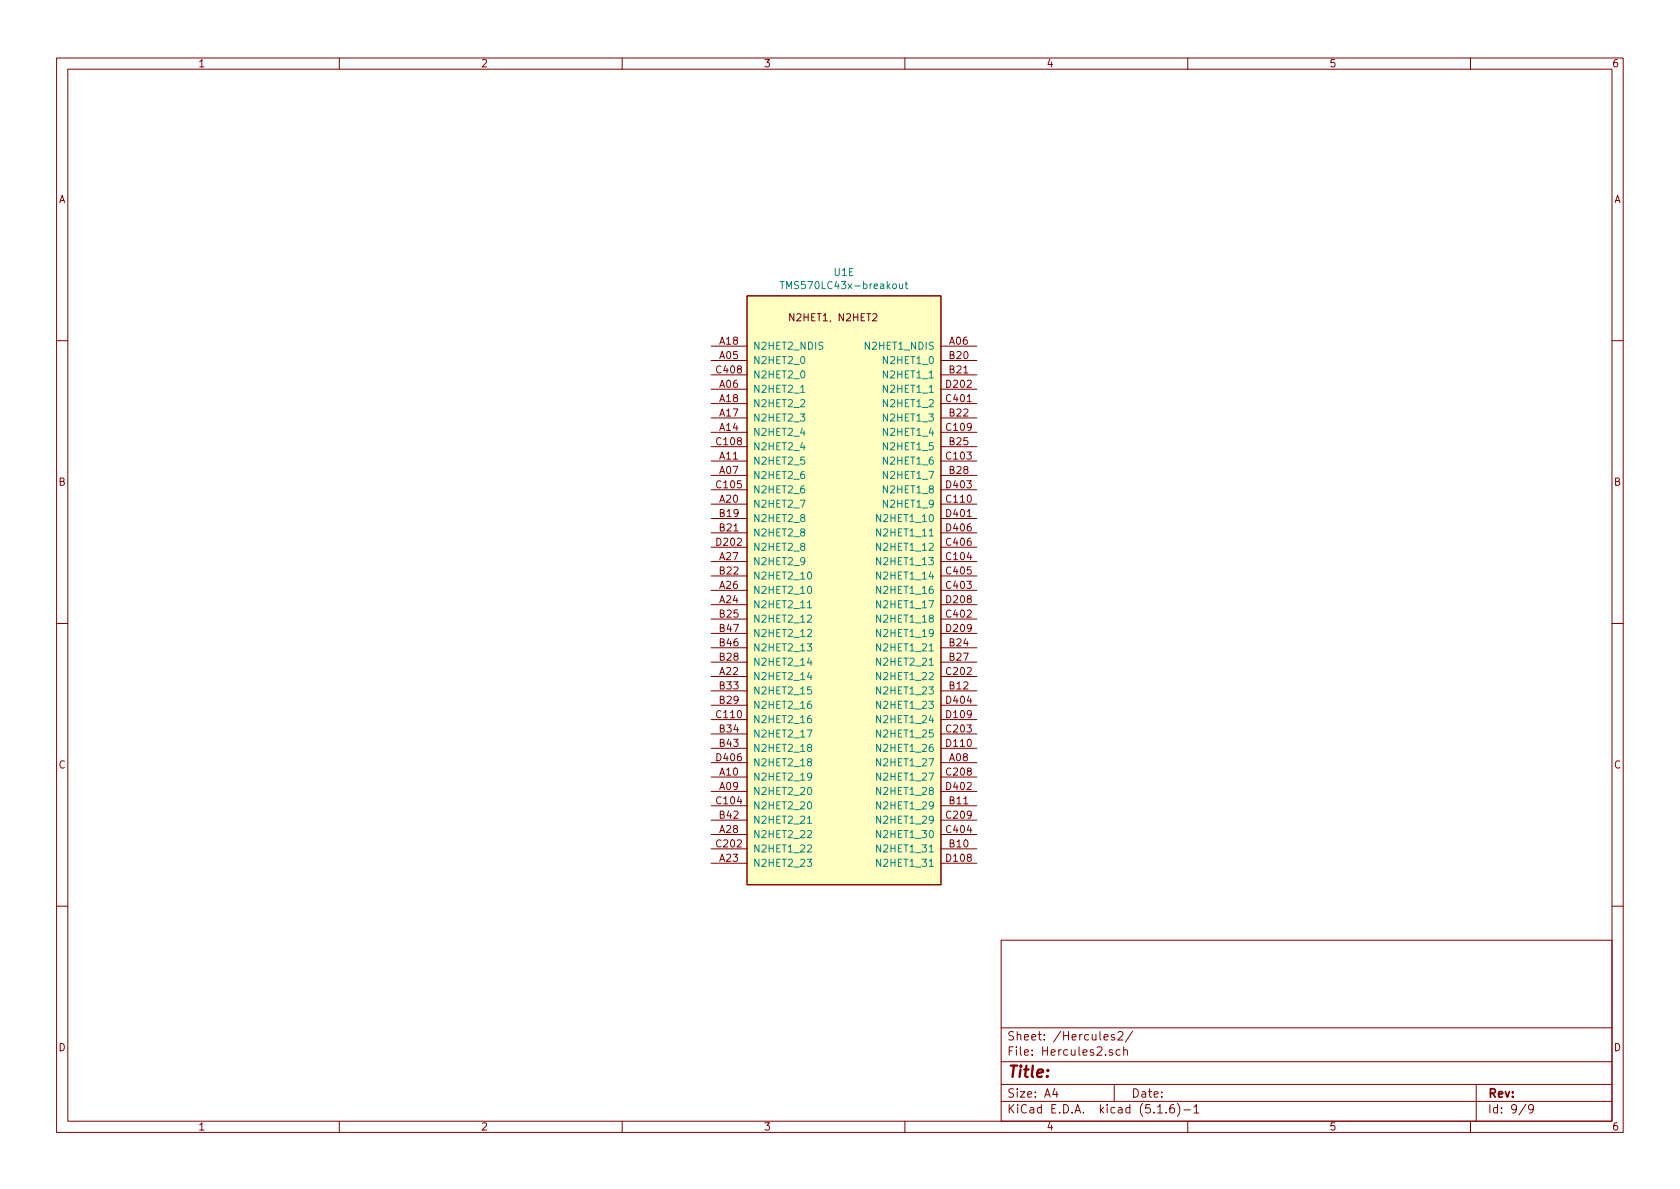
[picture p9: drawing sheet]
<svg xmlns="http://www.w3.org/2000/svg" width="297mm" height="210mm" viewBox="0 0 297 210" stroke-linecap="round" stroke-linejoin="round" font-family="sans-serif">
<g fill="none" stroke="#840000" stroke-width=".18">
<path d="M10 10.3h277v189.9h-277zM12 12.2h273v186.1h-273zM60 10.3v1.9M110 10.3v1.9M160 10.3v1.9M210 10.3v1.9M260 10.3v1.9M132.1 52.3h34.3v104.2h-34.3zM10 60.2h2M125.7 63.7h6.4M125.7 61.2h6.4M125.7 68.8h6.4"/>
<path d="M125.7 76.4h6.4M125.7 73.9h6.4M125.7 71.4h6.4M125.7 66.3h6.4M125.7 79h6.4M166.4 63.7h6.3M166.4 61.2h6.3M166.4 68.8h6.3M166.4 76.4h6.3M166.4 73.9h6.3M166.4 71.4h6.3M166.4 66.3h6.3"/>
<path d="M166.4 79h6.3M285 60.2h2M125.7 84.1h6.4M125.7 81.5h6.4M125.7 89.1h6.4M125.7 99.3h6.4M125.7 91.7h6.4M125.7 94.2h6.4M125.7 86.6h6.4M125.7 96.8h6.4M166.4 84.1h6.3M166.4 81.5h6.3"/>
<path d="M166.4 89.1h6.3M166.4 99.3h6.3M166.4 91.7h6.3M166.4 94.2h6.3M166.4 86.6h6.3M166.4 96.8h6.3M10 110.3h2M125.7 119.6h6.4M125.7 106.9h6.4M125.7 104.4h6.4M125.7 101.8h6.4M125.7 114.5h6.4"/>
<path d="M125.7 109.5h6.4M125.7 117.1h6.4M125.7 112h6.4M166.4 119.6h6.3M166.4 106.9h6.3M166.4 104.4h6.3M166.4 101.8h6.3M166.4 114.5h6.3M166.4 109.5h6.3M166.4 117.1h6.3M166.4 112h6.3M285 110.3h2"/>
<path d="M125.7 134.9h6.4M125.7 139.9h6.4M125.7 137.4h6.4M125.7 122.2h6.4M125.7 124.7h6.4M125.7 129.8h6.4M125.7 132.3h6.4M125.7 127.2h6.4M166.4 134.9h6.3M166.4 139.9h6.3M166.4 137.4h6.3M166.4 122.2h6.3"/>
<path d="M166.4 124.7h6.3M166.4 129.8h6.3M166.4 132.3h6.3M166.4 127.2h6.3M125.7 152.6h6.4M125.7 147.6h6.4M125.7 150.1h6.4M125.7 142.5h6.4M125.7 145h6.4M166.4 152.6h6.3M166.4 147.6h6.3M166.4 150.1h6.3"/>
<path d="M166.4 142.5h6.3M166.4 145h6.3M10 160.2h2M177 166.3h108v32h-108zM285 160.2h2M60 198.3v1.9M110 198.3v1.9M160 198.3v1.9M177 194.8h108M177 191.8h108M177 187.8h108M177 181.8h108"/>
<path d="M186.5 192.5l-.4 1h1M186.8 193v1M196.7 185.7a.37 .37 0 0 0-.6 .1l.1 .2 .5 .2 .1 .1-.3 .3-.4-.1M197 191.8v3M197.1 183a.37 .37 0 0 0-.6 .1v.3l.6 .1v.1l-.2 .3-.4-.1M197.7 182.6l.2-.2h.4l.3 .4-1 1.1h1M198 185.7l-.4-.1-.3 .3 .1 .6 .2 .1 .4-.1M198.7 185.7h.1a.37 .37 0 0 1 .5 .1v.8M198.7 185.1v1.5M200.3 182.3l-1.3 2M204.7 196.8h.8M206.2 196.7v.1"/>
<path d="M207.5 195.3a.59 .59 0 0 0-.7 .7v.5l.2 .2 .4 .1 .2-.1 .1-.5-.2-.2-.4-.1-.3 .3M208.2 195.1a1.71 1.71 0 0 1 0 2.3M209.3 196.3h1.2M210 198.3v1.9M211.1 195.8l.4-.5v1.5M211.1 196.8h.9M260 198.3v1.9M261 191.8v6.5M269.8 195.2l-1.2 2M271.1 196l-.3 .3-.4-.1-.1-.2v-.4l.1-.2 .4-.1 .2 .2a1.19 1.19 0 0 1-.2 1.2l-.4 .1"/>
</g>
<path d="M132.1 52.3h34.3v104.2h-34.3z" fill="#ffffc2" stroke="#ffffc2" stroke-width=".18"/>
<g fill="none" stroke="#008484" stroke-width=".18">
<path d="M137.9 49.8h.8M138.3 49.8v1.2M159 50.2l.1 .8h.3l.2-.1M159.6 50.2v.8M160 50.2h.5M160.2 49.8v1.1l.3 .1M141.6 69.4h.7M155.7 98.6v1.3l-.7-1.3v1.3M155.7 96.1v1.2l-.7-1.2v1.2M155.7 91v1.2l-.7-1.2v1.2M155.7 93.5v1.3l-.7-1.3v1.3M142.7 113.8h.8l-.4 .5 .3 .1 .1 .5-.2 .2-.6-.1"/>
<path d="M142.8 106.6l.3-.4v1.3M142.8 108.9l.5-.1 .2 .3-.8 .9h.8M142.8 111.4l.5-.1 .2 .4-.8 .9h.8M142.8 107.5h.7M142.9 103.8l.2-.1a.67 .67 0 0 1 .4 .6 .67 .67 0 0 1-.4 .6l-.3-.2v-.2zM142.9 101.3l.2-.2a.67 .67 0 0 1 .4 .7 .67 .67 0 0 1-.4 .6l-.3-.2v-.3zM143.1 118.9l-.3 .9h.8M143.1 116.3l-.3 .9h.8M155.7 113.8v1.3l-.7-1.3v1.3M155.7 116.4v1.2l-.7-1.2v1.2M155.7 118.9v1.3l-.7-1.3v1.3M155.7 108.8v1.2l-.7-1.2v1.2"/>
<path d="M155.7 103.7v1.2l-.7-1.2v1.2M155.7 101.1v1.3l-.7-1.3v1.3M155.7 106.2v1.3l-.7-1.3v1.3M155.7 111.3v1.3l-.7-1.3v1.3M142.7 129.1h.9l-.6 1.2M142.9 139.4l.2-.2a.67 .67 0 0 1 .4 .7 .67 .67 0 0 1-.4 .6l-.3-.2v-.3zM143 132.2l-.2-.2v-.3l.5-.1 .2 .3-.1 .1-.5 .2-.1 .2v.4l.2 .1 .4-.1 .1-.1v-.3l-.2-.2M143 134.7l-.2-.1v-.3l.5-.1 .2 .2-.1 .2-.5 .2-.1 .1v.4l.2 .1h.4l.1-.2v-.3l-.2-.2M143.4 124l-.4 .1-.2 .5v.5l.2 .2 .4-.1 .1-.2-.1-.4-.4-.1-.2 .2M143.4 126.5l-.4 .2-.2 .4v.6l.2 .1h.4l.1-.2-.1-.5-.4-.1-.2 .3M143.4 121.5h-.6v.6l.5-.2 .2 .3v.3l-.2 .2-.5-.1M143.5 137.3l-.2 .2-.4-.1-.1-.1 .1-.5 .4-.1 .1 .1a.84 .84 0 0 1-.3 1.2h-.2"/>
<path d="M155.7 134.2v1.2l-.7-1.2v1.2M155.7 121.5v1.2l-.7-1.2v1.2M155.7 129.1v1.2l-.7-1.2v1.2M155.7 136.7v1.3l-.7-1.3v1.3M155.7 126.5v1.3l-.7-1.3v1.3M155.7 131.6v1.3l-.7-1.3v1.3M155.7 139.2v1.3l-.7-1.3v1.3M155.7 124v1.3l-.7-1.3v1.3M142.7 151.9h.8l-.4 .5 .3 .1 .1 .5-.2 .2-.6-.1M142.8 147l.5-.1 .2 .3-.8 .9h.8M142.8 144.7l.3-.4v1.3M142.8 149.5l.5-.1 .2 .4-.8 .9h.8"/>
<path d="M142.8 145.6h.7M142.9 141.9l.2-.1a.67 .67 0 0 1 .4 .6 .67 .67 0 0 1-.4 .6l-.3-.2v-.2zM155.7 149.4v1.3l-.7-1.3v1.3M155.7 141.8v1.2l-.7-1.2v1.2M155.7 144.3v1.3l-.7-1.3v1.3M155.7 146.9v1.2l-.7-1.2v1.2M155.7 151.9v1.3l-.7-1.3v1.3"/>
</g>
<text font-size="2.8" fill="#840000" x="178" y="190.5">Title:</text>
<g font-size="2.1" fill="#840000">
<text x="178" y="184">Sheet: /Hercules2/</text>
<text x="178" y="186.7">File: Hercules2.sch</text>
<text x="178" y="196.9">KiCad E.D.A. kicad (5.1.6)-1</text>
<text x="178" y="194.1">Size: A4</text>
<text x="200" y="194.1">Date:</text>
<text x="263" y="194.1">Rev:</text>
<text x="263" y="196.9">Id: 9/9</text>
</g>
<g font-size="1.8" fill="#840000">
<text x="35" y="11.9">1</text>
<text x="85" y="11.9">2</text>
<text x="135" y="11.9">3</text>
<text x="185" y="11.9">4</text>
<text x="235" y="11.9">5</text>
<text x="285" y="11.9">6</text>
<text x="10.4" y="35.9">A</text>
<text x="285.4" y="35.9">A</text>
<text x="140.1" y="56.8">N2HET1, N2HET2</text>
<text x="127.3" y="63.5">A05</text>
<text x="127.3" y="61">A18</text>
<text x="167.9" y="61">A06</text>
<text x="167.9" y="63.5">B20</text>
<text x="126.8" y="66">C408</text>
<text x="127.3" y="68.6">A06</text>
<text x="127.3" y="71.1">A18</text>
<text x="167.4" y="71.1">C401</text>
<text x="167.4" y="68.6">D202</text>
<text x="167.9" y="66">B21</text>
<text x="127.3" y="76.2">A14</text>
<text x="127.3" y="73.7">A17</text>
<text x="167.4" y="76.2">C109</text>
<text x="167.9" y="73.7">B22</text>
<text x="126.8" y="78.7">C108</text>
<text x="127.3" y="83.8">A07</text>
<text x="127.3" y="81.3">A11</text>
<text x="167.4" y="81.3">C103</text>
<text x="167.9" y="78.7">B25</text>
<text x="167.9" y="83.8">B28</text>
<text x="10.4" y="85.9">B</text>
<text x="126.8" y="86.4">C105</text>
<text x="127.3" y="88.9">A20</text>
<text x="167.4" y="88.9">C110</text>
<text x="167.4" y="86.4">D403</text>
<text x="285.4" y="85.9">B</text>
<text x="127.3" y="91.4">B19</text>
<text x="127.3" y="94">B21</text>
<text x="167.4" y="91.4">D401</text>
<text x="167.4" y="94">D406</text>
<text x="126.8" y="96.5">D202</text>
<text x="127.3" y="99.1">A27</text>
<text x="127.3" y="101.6">B22</text>
<text x="167.4" y="99.1">C104</text>
<text x="167.4" y="101.6">C405</text>
<text x="167.4" y="96.5">C406</text>
<text x="127.3" y="106.7">A24</text>
<text x="127.3" y="104.1">A26</text>
<text x="167.4" y="104.1">C403</text>
<text x="167.4" y="106.7">D208</text>
<text x="127.3" y="109.2">B25</text>
<text x="127.3" y="111.8">B47</text>
<text x="167.4" y="109.2">C402</text>
<text x="167.4" y="111.8">D209</text>
<text x="127.3" y="119.4">A22</text>
<text x="127.3" y="116.8">B28</text>
<text x="127.3" y="114.3">B46</text>
<text x="167.4" y="119.4">C202</text>
<text x="167.9" y="114.3">B24</text>
<text x="167.9" y="116.8">B27</text>
<text x="127.3" y="124.5">B29</text>
<text x="127.3" y="121.9">B33</text>
<text x="167.4" y="124.5">D404</text>
<text x="167.9" y="121.9">B12</text>
<text x="126.8" y="127">C110</text>
<text x="127.3" y="129.5">B34</text>
<text x="167.4" y="129.5">C203</text>
<text x="167.4" y="127">D109</text>
<text x="10.4" y="135.9">C</text>
<text x="126.8" y="134.6">D406</text>
<text x="127.3" y="137.2">A10</text>
<text x="127.3" y="132.1">B43</text>
<text x="167.4" y="137.2">C208</text>
<text x="167.4" y="132.1">D110</text>
<text x="167.9" y="134.6">A08</text>
<text x="285.4" y="135.9">C</text>
<text x="126.8" y="142.2">C104</text>
<text x="127.3" y="139.7">A09</text>
<text x="167.4" y="139.7">D402</text>
<text x="167.9" y="142.2">B11</text>
<text x="126.8" y="149.9">C202</text>
<text x="127.3" y="147.3">A28</text>
<text x="127.3" y="144.8">B42</text>
<text x="167.4" y="144.8">C209</text>
<text x="167.4" y="147.3">C404</text>
<text x="167.9" y="149.9">B10</text>
<text x="127.3" y="152.4">A23</text>
<text x="167.4" y="152.4">D108</text>
<text x="10.4" y="185.9">D</text>
<text x="285.4" y="185.9">D</text>
<text x="35" y="199.9">1</text>
<text x="85" y="199.9">2</text>
<text x="135" y="199.9">3</text>
<text x="185" y="199.9">4</text>
<text x="235" y="199.9">5</text>
<text x="285" y="199.9">6</text>
</g>
<g font-size="1.8" fill="#008484">
<text x="139.2" y="51.1">TMS570LC43x-breakout</text>
<text x="147.5" y="48.8">U1E</text>
<text x="133.1" y="64.4">N2HET2_0</text>
<text x="133.1" y="61.8">N2HET2_NDIS</text>
<text x="153.4" y="61.8">N2HET1_NDIS</text>
<text x="156.6" y="64.4">N2HET1_0</text>
<text x="133.1" y="69.5">N2HET2_1</text>
<text x="133.1" y="66.9">N2HET2_0</text>
<text x="156.6" y="66.9">N2HET1_1</text>
<text x="156.6" y="69.5">N2HET1_1</text>
<text x="133.1" y="77.1">N2HET2_4</text>
<text x="133.1" y="74.5">N2HET2_3</text>
<text x="133.1" y="72">N2HET2_2</text>
<text x="156.6" y="74.5">N2HET1_3</text>
<text x="156.6" y="77.1">N2HET1_4</text>
<text x="156.6" y="72">N2HET1_2</text>
<text x="133.1" y="82.2">N2HET2_5</text>
<text x="133.1" y="79.6">N2HET2_4</text>
<text x="156.6" y="79.6">N2HET1_5</text>
<text x="156.6" y="82.2">N2HET1_6</text>
<text x="133.1" y="84.7">N2HET2_6</text>
<text x="133.1" y="89.8">N2HET2_7</text>
<text x="133.1" y="87.2">N2HET2_6</text>
<text x="156.6" y="84.7">N2HET1_7</text>
<text x="156.6" y="89.8">N2HET1_9</text>
<text x="156.6" y="87.2">N2HET1_8</text>
<text x="133.1" y="92.3">N2HET2_8</text>
<text x="133.1" y="94.9">N2HET2_8</text>
<text x="155.6" y="92.3">N2HET1_10</text>
<text x="155.6" y="94.9">N2HET1_11</text>
<text x="133.1" y="99.9">N2HET2_9</text>
<text x="133.1" y="97.4">N2HET2_8</text>
<text x="155.6" y="99.9">N2HET1_13</text>
<text x="155.6" y="97.4">N2HET1_12</text>
<text x="133.1" y="107.6">N2HET2_11</text>
<text x="133.1" y="105">N2HET2_10</text>
<text x="133.1" y="102.5">N2HET2_10</text>
<text x="155.6" y="105">N2HET1_16</text>
<text x="155.6" y="102.5">N2HET1_14</text>
<text x="155.6" y="107.6">N2HET1_17</text>
<text x="133.1" y="110.1">N2HET2_12</text>
<text x="133.1" y="112.6">N2HET2_12</text>
<text x="155.6" y="110.1">N2HET1_18</text>
<text x="155.6" y="112.6">N2HET1_19</text>
<text x="133.1" y="117.7">N2HET2_14</text>
<text x="133.1" y="115.2">N2HET2_13</text>
<text x="155.6" y="115.2">N2HET1_21</text>
<text x="155.6" y="117.7">N2HET2_21</text>
<text x="133.1" y="120.3">N2HET2_14</text>
<text x="133.1" y="125.3">N2HET2_16</text>
<text x="133.1" y="122.8">N2HET2_15</text>
<text x="155.6" y="122.8">N2HET1_23</text>
<text x="155.6" y="120.3">N2HET1_22</text>
<text x="155.6" y="125.3">N2HET1_23</text>
<text x="133.1" y="130.4">N2HET2_17</text>
<text x="133.1" y="127.9">N2HET2_16</text>
<text x="155.6" y="130.4">N2HET1_25</text>
<text x="155.6" y="127.9">N2HET1_24</text>
<text x="133.1" y="133">N2HET2_18</text>
<text x="133.1" y="135.5">N2HET2_18</text>
<text x="155.6" y="135.5">N2HET1_27</text>
<text x="155.6" y="133">N2HET1_26</text>
<text x="133.1" y="140.6">N2HET2_20</text>
<text x="133.1" y="138">N2HET2_19</text>
<text x="133.1" y="143.1">N2HET2_20</text>
<text x="155.6" y="143.1">N2HET1_29</text>
<text x="155.6" y="138">N2HET1_27</text>
<text x="155.6" y="140.6">N2HET1_28</text>
<text x="133.1" y="148.2">N2HET2_22</text>
<text x="133.1" y="145.7">N2HET2_21</text>
<text x="155.6" y="145.7">N2HET1_29</text>
<text x="155.6" y="148.2">N2HET1_30</text>
<text x="133.1" y="153.3">N2HET2_23</text>
<text x="133.1" y="150.7">N2HET1_22</text>
<text x="155.6" y="150.7">N2HET1_31</text>
<text x="155.6" y="153.3">N2HET1_31</text>
</g>
</svg>
